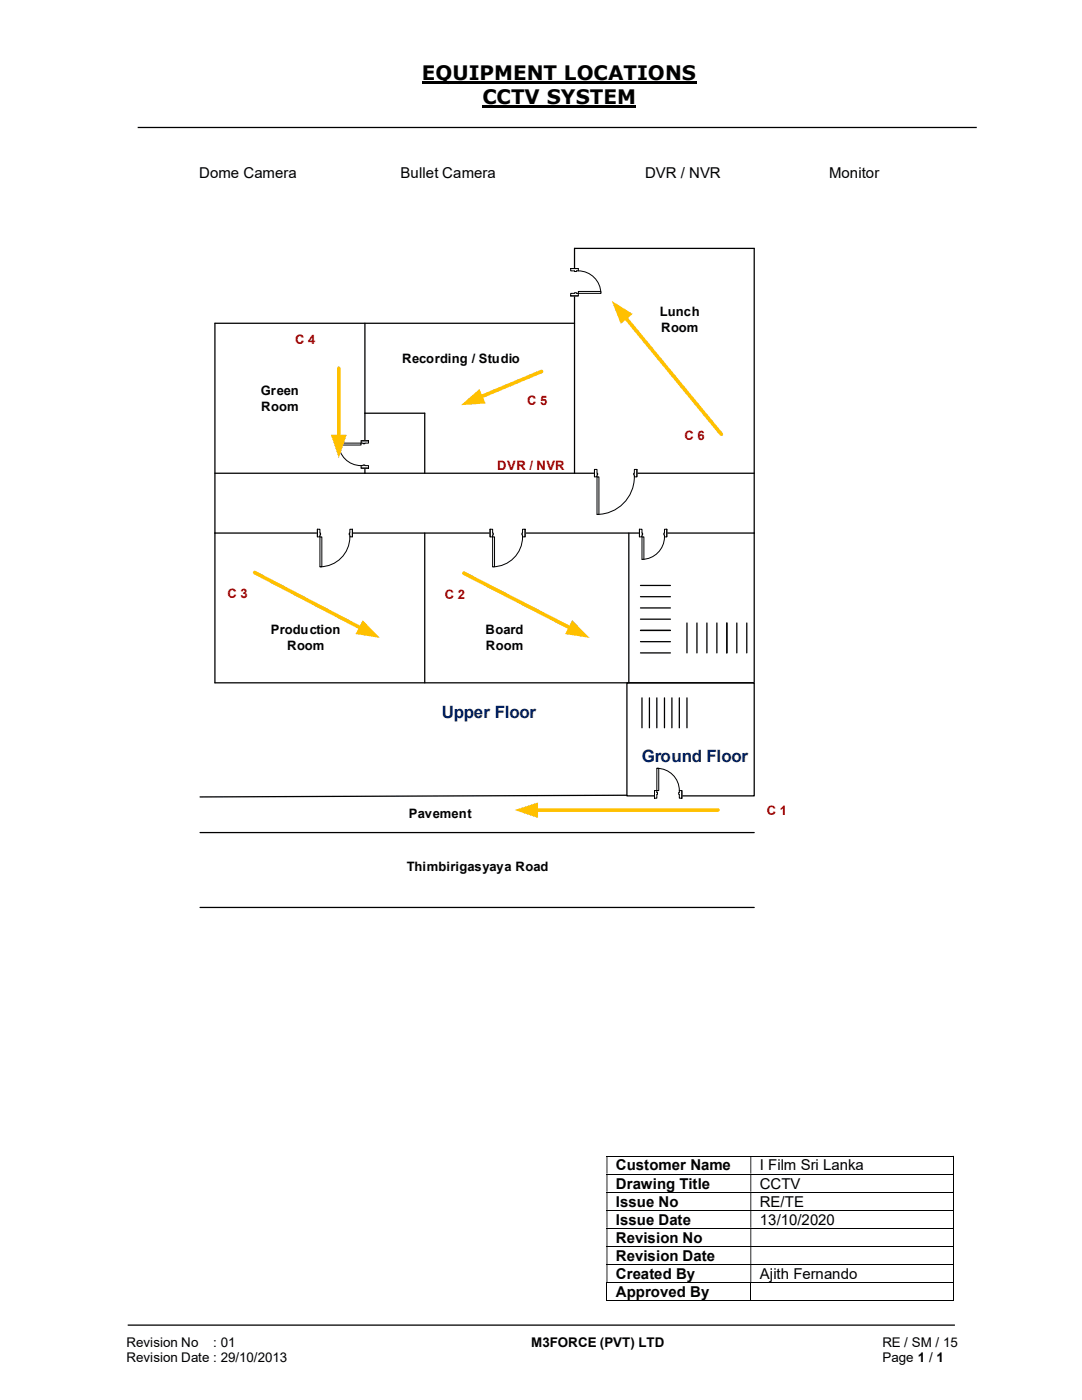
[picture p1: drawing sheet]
<svg xmlns="http://www.w3.org/2000/svg" width="216mm" height="279mm" viewBox="0 0 216 279" stroke-linecap="round" stroke-linejoin="round" font-family="sans-serif">
<path d="M84.2 16.5h54.8M96.3 21.3h30.7" fill="none" stroke="#000" stroke-width=".42"/>
<path d="M27.5 25.4h167.4M114.6 49.6h35.9M72.8 64.5v29.9M114.6 64.5h-71.7v41.9M42.9 94.4h107.6M84.8 82.5v11.9M150.5 106.4v29.9M125.1 158.7l-85.2 .3M39.9 166.2h110.6M39.9 181.1h110.6M25.5 264.5h165" fill="none" stroke="#000" stroke-width=".25"/>
<path d="M125.1 136.3h25.4v22.5h-25.4z" fill="#fff"/>
<g fill="none" stroke="#000" stroke-width=".25">
<path d="M114.6 49.6v44.8M150.5 49.6v56.8h-107.6v29.9h107.6M84.8 106.4v29.9M125.5 106.4v29.9M127.8 116.8h6M127.8 119.1h6M125.1 136.3h25.4v22.5h-25.4zM127.8 130.3h6M127.8 125.8h6M127.8 128.1h6M127.8 121.3h6M127.8 123.6h6"/>
<path d="M137.1 124.3v6M139.1 124.3v6M141.1 124.3v6M143 124.3v6M145 124.3v6M147 124.3v6M149 124.3v6"/>
</g>
<path d="M97.8 105.6h7v1.6h-7z" fill="#fff"/>
<path d="M97.8 105.6h7v1.6h-7z" fill="none" stroke="#fff" stroke-width=".2"/>
<path d="M97.8 105.6v1.5h.5v-1.5zM104.3 105.6h.5v1.5h-.5z" fill-rule="evenodd" fill="#fff"/>
<path d="M98.3 106.4v-.8h-.5v1.5h.5v-.3M104.3 106.4v-.8h.5v1.5h-.5v-.3" fill="none" stroke="#000" stroke-width=".2"/>
<path d="M98.3 106.4v.4h.1v-.4zM104.1 106.4h.2v.4h-.2z" fill-rule="evenodd" fill="#fff"/>
<path d="M97.8 105.6v1.5M98.3 106.4h.1v.4h-.1M104.3 106.4h-.2v.4h.2M104.3 107.1a6 6 0 0 1-6 6M104.8 105.6v1.5" fill="none" stroke="#000" stroke-width=".2"/>
<path d="M98.3 107.1h.4v6h-.4z" fill-rule="evenodd" fill="#fff"/>
<path d="M98.3 107.1h.4v6h-.4z" fill="none" stroke="#000" stroke-width=".2"/>
<path d="M127.6 105.6h5.5v1.6h-5.5z" fill="#fff"/>
<path d="M127.6 105.6h5.5v1.6h-5.5z" fill="none" stroke="#fff" stroke-width=".2"/>
<path d="M127.6 105.6v1.5h.5v-1.5zM132.6 105.6h.5v1.5h-.5z" fill-rule="evenodd" fill="#fff"/>
<path d="M128.1 106.4v-.8h-.5v1.5h.5v-.3M132.6 106.4v-.8h.5v1.5h-.5v-.3" fill="none" stroke="#000" stroke-width=".2"/>
<path d="M128.1 106.4v.4h.1v-.4zM132.5 106.4h.1v.4h-.1z" fill-rule="evenodd" fill="#fff"/>
<path d="M127.6 105.6v1.5M128.1 106.4h.1v.4h-.1M132.6 106.4h-.1v.4h.1M132.6 107.1a4.5 4.5 0 0 1-4.5 4.5M133.1 105.6v1.5" fill="none" stroke="#000" stroke-width=".2"/>
<path d="M128.1 107.1h.4v4.5h-.4z" fill-rule="evenodd" fill="#fff"/>
<path d="M128.1 107.1h.4v4.5h-.4z" fill="none" stroke="#000" stroke-width=".2"/>
<path d="M72 88h1.6v5.4h-1.6z" fill-rule="evenodd" fill="#fff"/>
<path d="M72 88h1.6v5.4h-1.6z" fill="none" stroke="#fff" stroke-width=".2"/>
<path d="M72.1 88v.4h1.4v-.4zM72.1 92.9h1.4v.5h-1.4z" fill-rule="evenodd" fill="#fff"/>
<path d="M72.4 88.4h-.3v-.4h1.4v.4h-.7M72.4 92.9h-.3v.5h1.4v-.5h-.7" fill="none" stroke="#000" stroke-width=".2"/>
<path d="M72.4 88.4v.2h.4v-.2zM72.4 92.8h.4v.1h-.4z" fill-rule="evenodd" fill="#fff"/>
<path d="M67.6 88.4a4.5 4.5 0 0 0 4.5 4.5M72.1 88h1.4M72.1 93.4h1.4M72.4 88.4v.2h.4v-.2M72.4 92.9v-.1h.4v.1" fill="none" stroke="#000" stroke-width=".2"/>
<path d="M67.6 88.4h4.5v.4h-4.5z" fill="#fff"/>
<path d="M67.6 88.4h4.5v.4h-4.5z" fill="none" stroke="#000" stroke-width=".2"/>
<path d="M63.3 105.6h7v1.6h-7z" fill="#fff"/>
<path d="M63.3 105.6h7v1.6h-7z" fill="none" stroke="#fff" stroke-width=".2"/>
<path d="M63.3 105.6v1.5h.5v-1.5zM69.8 105.6h.5v1.5h-.5z" fill-rule="evenodd" fill="#fff"/>
<path d="M63.8 106.4v-.8h-.5v1.5h.5v-.3M69.8 106.4v-.8h.5v1.5h-.5v-.3" fill="none" stroke="#000" stroke-width=".2"/>
<path d="M63.8 106.4v.4h.2v-.4zM69.7 106.4h.1v.4h-.1z" fill-rule="evenodd" fill="#fff"/>
<path d="M63.3 105.6v1.5M63.8 106.4h.2v.4h-.2M69.8 106.4h-.1v.4h.1M69.8 107.1a6 6 0 0 1-6 6M70.3 105.6v1.5" fill="none" stroke="#000" stroke-width=".2"/>
<path d="M63.8 107.1h.4v6h-.4z" fill-rule="evenodd" fill="#fff"/>
<path d="M63.8 107.1h.4v6h-.4z" fill="none" stroke="#000" stroke-width=".2"/>
<path d="M118.6 93.6h8.5v1.6h-8.5z" fill="#fff"/>
<path d="M118.6 93.6h8.5v1.6h-8.5z" fill="none" stroke="#fff" stroke-width=".2"/>
<path d="M118.6 93.7v1.5h.5v-1.5zM126.6 93.7h.5v1.5h-.5z" fill-rule="evenodd" fill="#fff"/>
<path d="M119.1 94.4v-.7h-.5v1.5h.5v-.4M126.6 94.4v-.7h.5v1.5h-.5v-.4" fill="none" stroke="#000" stroke-width=".2"/>
<path d="M119.1 94.4v.4h.2v-.4zM126.4 94.4h.2v.4h-.2z" fill-rule="evenodd" fill="#fff"/>
<path d="M118.6 93.7v1.5M119.1 94.4h.2v.4h-.2M126.6 94.4h-.2v.4h.2M126.6 95.2a7.5 7.5 0 0 1-7.5 7.5M127.1 93.7v1.5" fill="none" stroke="#000" stroke-width=".2"/>
<path d="M119.1 95.2h.4v7.5h-.4z" fill-rule="evenodd" fill="#fff"/>
<path d="M119.1 95.2h.4v7.5h-.4z" fill="none" stroke="#000" stroke-width=".2"/>
<path d="M67.6 73.5v13.7" fill="none" stroke="#ffc000" stroke-width=".72"/>
<path d="M66 86.8h3.2l-1.6 4.6z" fill="#ffc000"/>
<path d="M108.1 74.1l-12.2 5.1" fill="none" stroke="#ffc000" stroke-width=".72"/>
<path d="M92 80.9l3.7-3.3 1.2 2.9z" fill="#ffc000"/>
<path d="M50.8 114.3l21.2 11" fill="none" stroke="#ffc000" stroke-width=".72"/>
<path d="M72.4 123.8l3.4 3.5-4.8-.8z" fill="#ffc000"/>
<path d="M124.8 63.4l19.1 23.3" fill="none" stroke="#ffc000" stroke-width=".72"/>
<path d="M122.1 60.1l4.1 2.6-2.3 1.9z" fill="#ffc000"/>
<path d="M92.5 114.4l21.3 10.9" fill="none" stroke="#ffc000" stroke-width=".72"/>
<path d="M114.2 123.8l3.4 3.5-4.8-.8z" fill="#ffc000"/>
<path d="M107 161.7h36.3" fill="none" stroke="#ffc000" stroke-width=".72"/>
<path d="M102.7 161.7l4.7-1.6v3.1z" fill="#ffc000"/>
<path d="M72.8 82.5h12" fill="none" stroke="#000" stroke-width=".25"/>
<path d="M130.6 157.7h5.5v1.6h-5.5z" fill="#fff"/>
<path d="M130.6 157.7h5.5v1.6h-5.5z" fill="none" stroke="#fff" stroke-width=".2"/>
<path d="M130.6 157.8h.5v1.5h-.5zM135.6 157.8v1.5h.5v-1.5z" fill-rule="evenodd" fill="#fff"/>
<path d="M131.1 158.2v-.4h-.5v1.5h.5v-.8M135.6 158.2v-.4h.5v1.5h-.5v-.8" fill="none" stroke="#000" stroke-width=".2"/>
<path d="M131.1 158.2h.1v.3h-.1zM135.4 158.2v.3h.2v-.3z" fill-rule="evenodd" fill="#fff"/>
<path d="M130.6 157.8v1.5M131.1 158.2h.1v.3h-.1M131.1 153.3a4.5 4.5 0 0 1 4.5 4.5M135.6 158.2h-.2v.3h.2M136.1 157.8v1.5" fill="none" stroke="#000" stroke-width=".2"/>
<path d="M131.1 153.3h.3v4.5h-.3z" fill-rule="evenodd" fill="#fff"/>
<path d="M131.1 153.3h.3v4.5h-.3z" fill="none" stroke="#000" stroke-width=".2"/>
<path d="M128.1 139.3v5.9M129.6 139.3v5.9M131.1 139.3v5.9M132.6 139.3v5.9M134.1 139.3v5.9M135.6 139.3v5.9M137.1 139.3v5.9" fill="none" stroke="#000" stroke-width=".25"/>
<path d="M113.8 53.6h1.6v5.5h-1.6z" fill-rule="evenodd" fill="#fff"/>
<path d="M113.8 53.6h1.6v5.5h-1.6z" fill="none" stroke="#fff" stroke-width=".2"/>
<path d="M113.9 58.5v.6h1.5v-.6zM113.9 53.6h1.5v.5h-1.5z" fill-rule="evenodd" fill="#fff"/>
<path d="M114.6 58.5h-.7v.6h1.5v-.6h-.4M114.6 54.1h-.7v-.5h1.5v.5h-.4" fill="none" stroke="#000" stroke-width=".2"/>
<path d="M114.6 58.4v.1h.4v-.1zM114.6 54.1h.4v.1h-.4z" fill-rule="evenodd" fill="#fff"/>
<path d="M113.9 59.1h1.5M113.9 53.6h1.5M114.6 58.5v-.1h.4v.1M114.6 54.1v.1h.4v-.1M115.4 54.1a4.5 4.5 0 0 1 4.5 4.4" fill="none" stroke="#000" stroke-width=".2"/>
<path d="M115.4 58.2h4.5v.3h-4.5z" fill="#fff"/>
<g fill="none" stroke="#000" stroke-width=".2">
<path d="M115.4 58.2h4.5v.3h-4.5zM121 230.7h69.1M121 234.3h69.1M121 237.9h69.1M190.2 230.8v3.4M190.2 234.4v3.4M190.2 238v3.5M121 241.5h69.1M121 245.1h69.1M121 248.8h69.1M121 252.3h69.1M121 255.9h69.1"/>
<path d="M121 259.5h28.7M121.1 256v3.6M149.8 256v3.6M149.9 259.5h40.2M190.2 241.6v3.4M190.2 245.2v3.5M190.2 248.8v3.5M190.2 252.4v3.5M190.2 256v3.6"/>
</g>
<g fill="#000">
<path d="M190.1 230.7h.2v.1h-.2zM121 230.8h.2v3.4h-.2zM149.7 230.8h.2v3.4h-.2z" fill-rule="evenodd"/>
<path d="M190.1 234.2h.2v.2h-.2zM121 234.4h.2v3.4h-.2zM149.7 234.4h.2v3.4h-.2z" fill-rule="evenodd"/>
<path d="M190.1 237.8h.2v.2h-.2zM121 238h.2v3.5h-.2zM149.7 238h.2v3.5h-.2z" fill-rule="evenodd"/>
<path d="M190.1 241.5h.2v.1h-.2zM121 241.6h.2v3.4h-.2zM149.7 241.6h.2v3.4h-.2z" fill-rule="evenodd"/>
<path d="M190.1 245h.2v.2h-.2zM121 245.2h.2v3.5h-.2zM149.7 245.2h.2v3.5h-.2z" fill-rule="evenodd"/>
<path d="M190.1 248.7h.2v.1h-.2zM121 248.8h.2v3.5h-.2zM149.7 248.8h.2v3.5h-.2z" fill-rule="evenodd"/>
<path d="M190.1 252.3h.2v.1h-.2zM121 252.4h.2v3.5h-.2zM149.7 252.4h.2v3.5h-.2z" fill-rule="evenodd"/>
</g>
<path d="M190.1 255.9h.2v.1h-.2zM190.1 259.5h.2v.1h-.2z" fill="#000"/>
<g font-size="4">
<text x="84.2" y="16">EQUIPMENT LOCATIONS</text>
<text x="96.3" y="20.8">CCTV SYSTEM</text>
</g>
<g font-size="3.4" fill="#002060">
<text x="88.1" y="143.3">Upper Floor</text>
<text x="128.1" y="152">Ground Floor</text>
</g>
<g font-size="3">
<text x="39.8" y="35.5">Dome Camera</text>
<text x="79.9" y="35.5">Bullet Camera</text>
<text x="128.7" y="35.5">DVR / NVR</text>
<text x="165.4" y="35.5">Monitor</text>
<text x="122.9" y="233.6">Customer Name</text>
<text x="151.6" y="233.6">I Film Sri Lanka</text>
<text x="122.9" y="237.2">Drawing Title</text>
<text x="151.6" y="237.2">CCTV</text>
<text x="122.9" y="240.8">Issue No</text>
<text x="122.9" y="244.4">Issue Date</text>
<text x="151.6" y="240.8">RE/TE</text>
<text x="151.6" y="244.4">13/10/2020</text>
<text x="122.9" y="248">Revision No</text>
<text x="122.9" y="251.6">Revision Date</text>
<text x="122.9" y="255.2">Created By</text>
<text x="151.6" y="255.2">Ajith Fernando</text>
<text x="122.9" y="258.8">Approved By</text>
</g>
<g font-size="2.7">
<text x="25.2" y="268.8">Revision No</text>
<text x="42.6" y="268.8">: 01</text>
<text x="106" y="268.8">M3FORCE (PVT) LTD</text>
<text x="176.1" y="268.8">RE / SM / 15</text>
<text x="25.2" y="271.8">Revision Date : 29/10/2013</text>
<text x="176.1" y="271.8">Page 1 / 1</text>
</g>
<g font-size="2.6">
<text x="131.7" y="63.1">Lunch</text>
<text x="131.9" y="66.3">Room</text>
<text x="80.2" y="72.5">Recording / Studio</text>
<text x="52.1" y="78.8">Green</text>
<text x="52.1" y="82">Room</text>
<text x="54" y="126.6">Production</text>
<text x="57.3" y="129.8">Room</text>
<text x="96.9" y="126.6">Board</text>
<text x="96.9" y="129.8">Room</text>
<text x="81.6" y="163.3">Pavement</text>
<text x="81.2" y="173.8">Thimbirigasyaya Road</text>
</g>
<g font-size="2.6" fill="#c00000">
<text x="58.9" y="68.8">C 4</text>
<text x="105.2" y="80.7">C 5</text>
<text x="136.6" y="87.8">C 6</text>
<text x="99.2" y="93.8">DVR / NVR</text>
<text x="45.4" y="119.3">C 3</text>
<text x="88.8" y="119.6">C 2</text>
<text x="153" y="162.6">C 1</text>
</g>
</svg>
